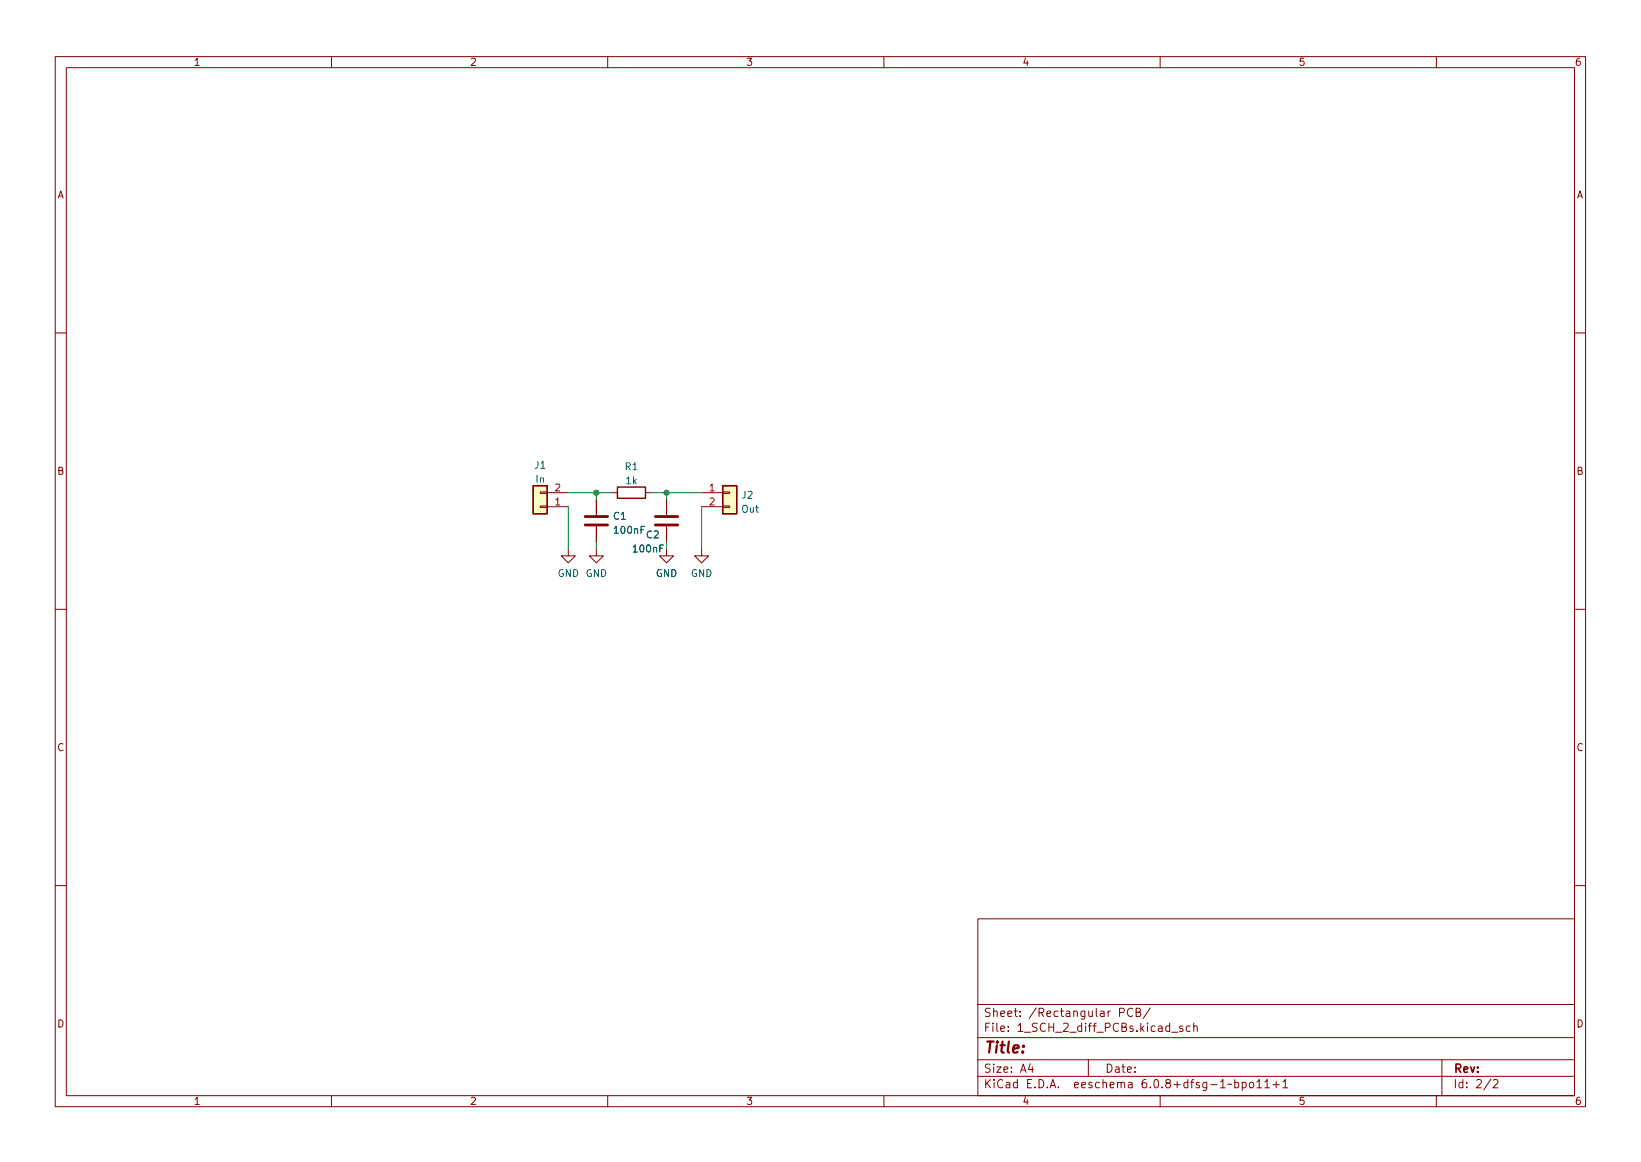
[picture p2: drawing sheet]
<svg xmlns="http://www.w3.org/2000/svg" width="297mm" height="210mm" viewBox="0 0 297 210" stroke-linecap="round" stroke-linejoin="round" font-family="sans-serif">
<g fill="none" stroke="#840000" stroke-width=".18">
<path d="M10 10.2h277v190.1h-277zM12 12.2h273v186.1h-273zM60 10.2v2M110 10.2v2M160 10.2v2M210 10.2v2M260 10.2v2M10 60.2h2M285 60.2h2M97.8 89h1.3v.3h-1.3zM97.8 91.6h1.3v.2h-1.3zM99.1 89.1h3.8"/>
<path d="M99.1 91.7h3.8M102.9 99.3v1.3h1.2l-1.2 1.2-1.3-1.2h1.3M107.9 99.3v1.3h1.3l-1.3 1.2-1.2-1.2h1.2M107.9 90.4v2.8M107.9 95.2v2.8M110.5 89.1h1.3M116.8 89.1h1.3M120.6 99.3v1.3h1.3l-1.3 1.2-1.2-1.2h1.2M120.6 90.4v2.8M120.6 95.2v2.8M127 99.3v1.3h1.3l-1.3 1.2-1.3-1.2h1.3M127 89.1h3.8"/>
<path d="M127 91.7h3.8M130.8 91.6h1.3v.2h-1.3zM130.8 89h1.3v.3h-1.3zM10 110.2h2M285 110.2h2M10 160.2h2M177 166.3h108v32h-108zM285 160.2h2M60 198.3v2M110 198.3v2M160 198.3v2M177 194.8h108"/>
<path d="M177 191.8h108M177 187.8h108M177 181.8h108M186.5 192.5l-.4 1h1M186.9 193v1M197 191.8v3M202.6 183.2l.8-.1 .1-.2-.1-.3-.2-.2h-.6v1.5M205 182.6a.6 .6 0 0 0-.7 0 .6 .6 0 0 0-.2 .7 .56 .56 0 0 0 .3 .6 .56 .56 0 0 0 .6-.1M205.6 183.1h.5l.3-.1v-.3l-.1-.2-.7-.1v1.5h.6l.3-.3a.39 .39 0 0 0-.4-.5M208.2 182.4l-1.3 1.9M210 198.3v2M212.1 186.8h1.1"/>
<path d="M214.1 185.7l-.4-.1-.2 .2 .1 .3 .5 .1v.4h-.6M215.4 185.7l-.4-.1-.3 .3v.4l.2 .3h.5M216.1 185.8l.2-.2 .3 .1 .1 .9M216.1 185.1v1.5M223.5 195.9l.4-.1 .3 .3v.4l-.1 .3h-.6M223.5 195.3v1.5M224.9 195.9l.4-.1 .3 .3v.4l-.2 .3h-.5M224.9 195.8v1.5M226.3 195.9l.3-.1 .3 .3v.4l-.3 .3h-.3l-.2-.3v-.4zM227.5 195.8l.4-.5v1.5M227.5 196.8h.9M228.9 195.8l.5-.5v1.5"/>
<path d="M228.9 196.8h.9M230.4 196.3h1.2M231 195.7v1.1M232.2 195.8l.4-.5v1.5M232.2 196.8h.9M260 198.3v2M261 191.8v6.5M269.9 195.3l-1.3 1.9M270.3 195.5l.6-.2 .2 .2 .1 .3-1 1h1"/>
</g>
<g fill="#ffffc2" stroke="#ffffc2" stroke-width=".18">
<path d="M130.8 87.9h2.5v5.1h-2.5z"/>
<path d="M96.5 87.9h2.6v5.1h-2.6z"/>
</g>
<path d="M96.5 87.9h2.6v5.1h-2.6zM111.8 88.1h5v2.1h-5zM130.8 87.9h2.5v5.1h-2.5z" fill="none" stroke="#840000" stroke-width=".25"/>
<path d="M105.9 95h4.1M105.9 93.5h4.1M118.6 95h4.1M118.6 93.5h4.1" fill="none" stroke="#840000" stroke-width=".51"/>
<path d="M102.9 89.1h7.6M102.9 91.7v7.6M107.9 89.1v1.3M107.9 98v1.3M118.1 89.1h8.9M120.6 89.1v1.3M120.6 98v1.3M127 91.7v7.6" fill="none" stroke="#009600" stroke-width=".18"/>
<g fill="#009600" stroke="#009600" stroke-width=".18">
<circle cx="120.6" cy="89.1" r=".46"/>
<circle cx="107.9" cy="89.1" r=".46"/>
</g>
<text font-size="2.8" fill="#840000" x="178" y="190.6">Title:</text>
<g font-size="2.1" fill="#840000">
<text x="178" y="184">Sheet: /Rectangular PCB/</text>
<text x="178" y="186.7">File: 1_SCH_2_diff_PCBs.kicad_sch</text>
<text x="178" y="196.9">KiCad E.D.A. eeschema 6.0.8+dfsg-1~bpo11+1</text>
<text x="178" y="194.1">Size: A4</text>
<text x="200" y="194.1">Date:</text>
<text x="263" y="194.1">Rev:</text>
<text x="263" y="196.9">Id: 2/2</text>
</g>
<g font-size="1.8" fill="#840000">
<text x="35" y="11.9">1</text>
<text x="85" y="11.9">2</text>
<text x="135" y="11.9">3</text>
<text x="185" y="11.9">4</text>
<text x="235" y="11.9">5</text>
<text x="285" y="11.9">6</text>
<text x="10.3" y="35.9">A</text>
<text x="285.3" y="35.9">A</text>
<text x="10.3" y="85.9">B</text>
<text x="285.3" y="85.9">B</text>
<text x="10.3" y="135.9">C</text>
<text x="285.3" y="135.9">C</text>
<text x="10.3" y="185.9">D</text>
<text x="285.3" y="185.9">D</text>
<text x="35" y="199.9">1</text>
<text x="85" y="199.9">2</text>
<text x="135" y="199.9">3</text>
<text x="185" y="199.9">4</text>
<text x="235" y="199.9">5</text>
<text x="285" y="199.9">6</text>
</g>
<g font-size="1.8" fill="#006464">
<text x="96.8" y="84.8">J1</text>
<text x="97" y="87.4">In</text>
<text x="113.2" y="85.1">R1</text>
<text x="113.3" y="87.6">1k</text>
<text x="111.1" y="94">C1</text>
<text x="134.3" y="92.8">Out</text>
<text x="134.3" y="90.2">J2</text>
<text x="111.3" y="96.6">100nF</text>
<text x="114.8" y="99.9">100nF</text>
<text x="117" y="97.4">C2</text>
<text x="100.9" y="104.4">GND GND</text>
<text x="118.7" y="104.4">GND</text>
<text x="125" y="104.4">GND</text>
</g>
<g font-size="1.8" fill="#a90000">
<text x="100.5" y="88.9">2</text>
<text x="128.4" y="88.9">1</text>
<text x="100.5" y="91.4">1</text>
<text x="128.4" y="91.4">2</text>
</g>
</svg>
